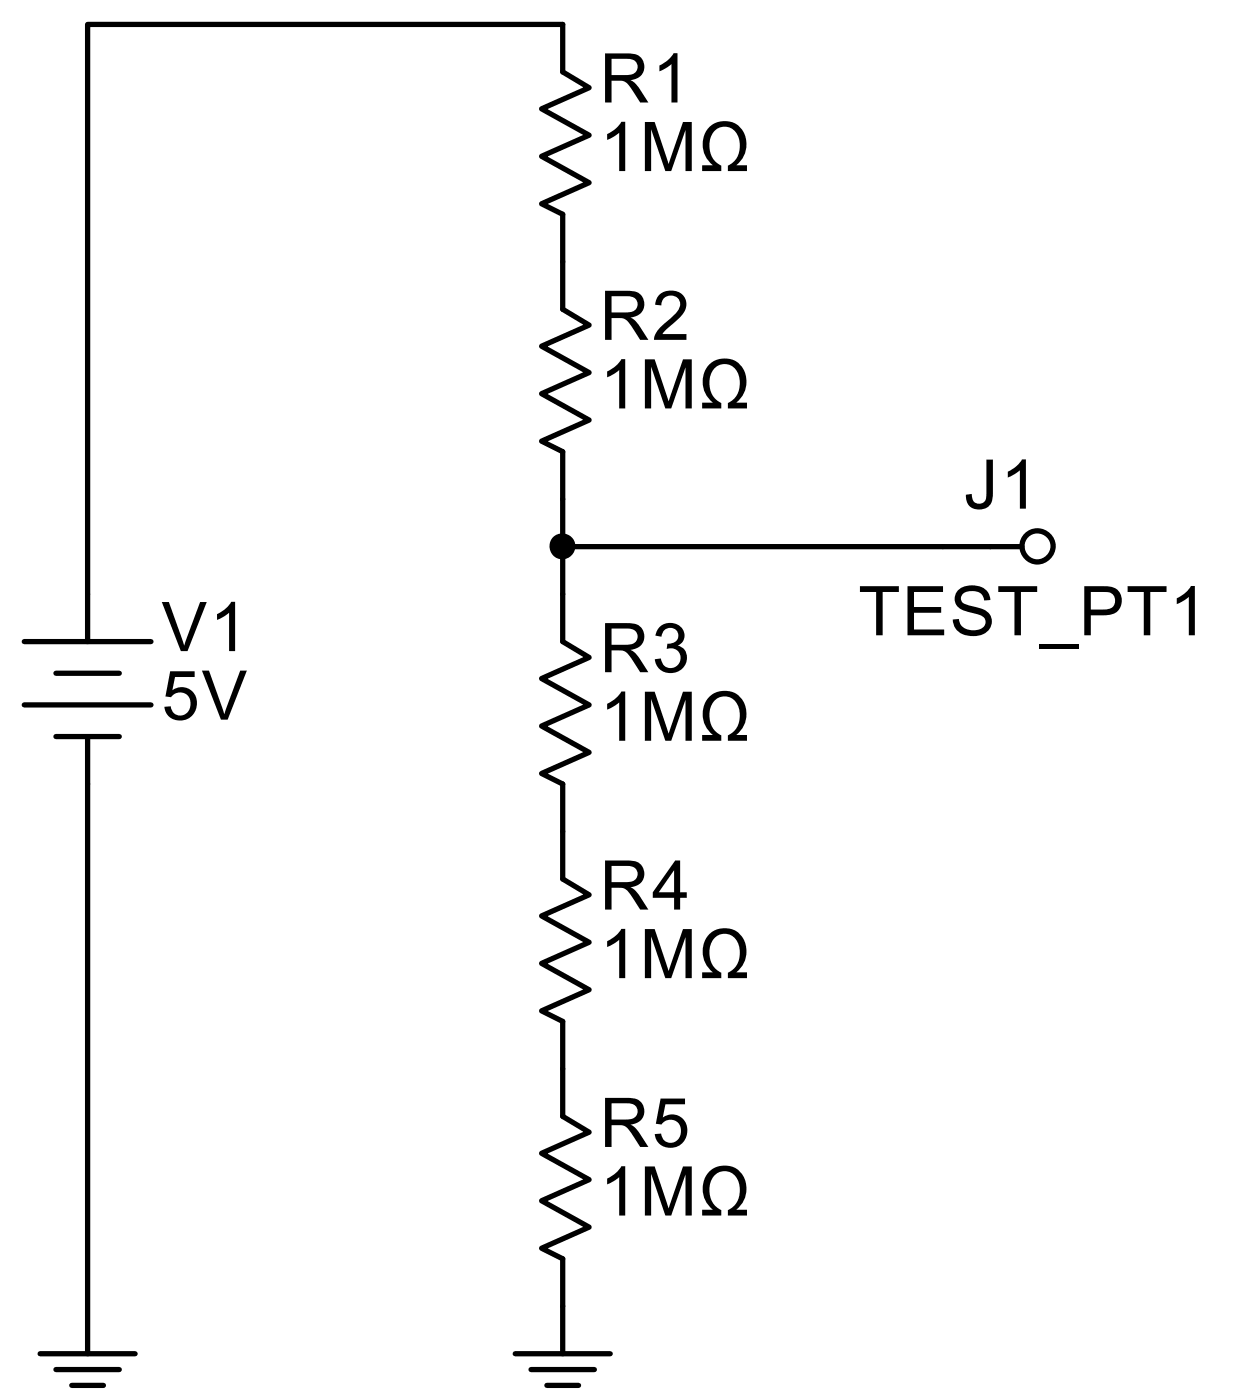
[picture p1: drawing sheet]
<svg xmlns="http://www.w3.org/2000/svg" width="50mm" height="56mm" viewBox="0 0 50 56" stroke-linecap="round" stroke-linejoin="round" font-family="sans-serif">
<g fill="none" stroke="#000" stroke-width=".21">
<path d="M1 25.7h5.1M1 28.3h5.1M2.2 27h2.6M2.2 29.6h2.6M3.5 25.7v-24.7h19.1v1.9l1 .6-1.9 .9 1.9 1-1.9 .9 1.9 1-1.9 .9 .9 .4v3.8l1 .6-1.9 .9 1.9 1.1-1.9 .8 1.9 1.1-1.9 .8 .9 .4v7.6l1 .7-1.9 .8 1.9 1.1-1.9 .8 1.9 1.1-1.9 .8 .9 .5v3.8l1 .6-1.9 .9 1.9 1-1.9 .9 1.9 1-1.9 .9 .9 .4v3.8l1 .6-1.9 .9 1.9 1-1.9 .9 1.9 1-1.9 .9 .9 .4v3.8M3.5 29.6v24.7M41 21.9h-18.4M1.6 54.3h3.8M2.2 55h2.6M2.9 55.6h1.2M20.7 54.3h3.8M21.3 55h2.5"/>
<path d="M21.9 55.6h1.3"/>
<circle cx="41.6" cy="21.9" r=".62"/>
</g>
<circle cx="22.5" cy="21.9" r=".42" fill="#000" stroke="#000" stroke-width=".21"/>
<g font-size="2.8">
<text x="24" y="4.1">R1</text>
<text x="24" y="6.9">1MΩ</text>
<text x="24" y="13.6">R2</text>
<text x="24" y="16.4">1MΩ</text>
<text x="38.6" y="20.4">J1</text>
<text x="6.5" y="26.1">V1</text>
<text x="6.5" y="28.9">5V</text>
<text x="24" y="27">R3</text>
<text x="24" y="29.7">1MΩ</text>
<text x="34.4" y="25.5">TEST_PT1</text>
<text x="24" y="36.5">R4</text>
<text x="24" y="39.2">1MΩ</text>
<text x="24" y="46">R5</text>
<text x="24" y="48.8">1MΩ</text>
</g>
</svg>
